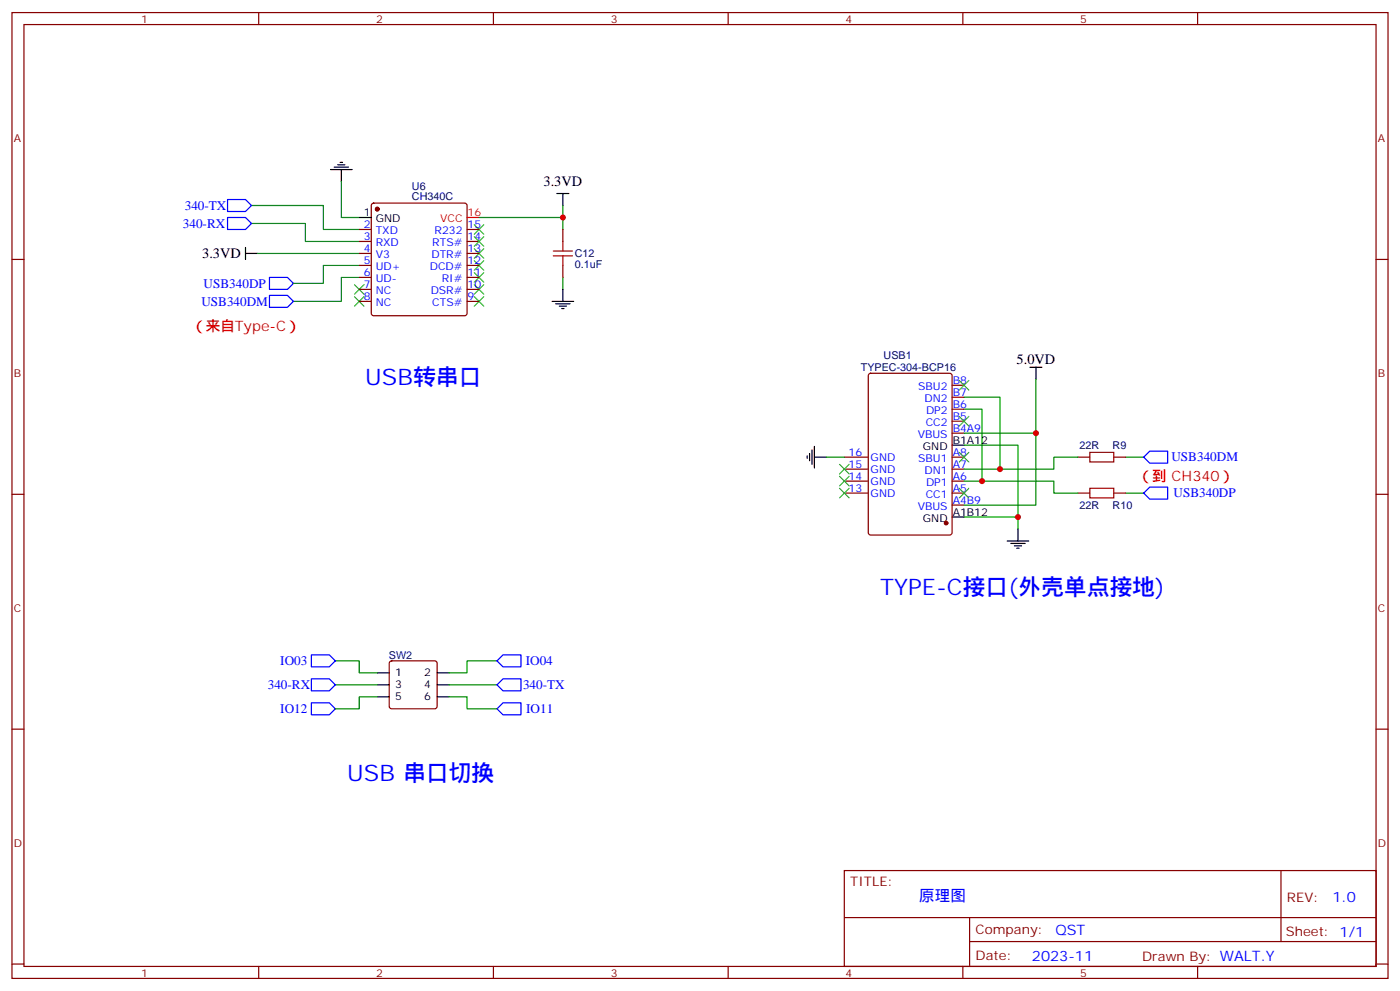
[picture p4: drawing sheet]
<svg xmlns="http://www.w3.org/2000/svg" width="412mm" height="292mm" viewBox="0 0 412 292" stroke-linecap="round" stroke-linejoin="round" font-family="sans-serif">
<g fill="none" stroke="#870000" stroke-width=".35">
<path d="M3.5 3.7h405.4v284.3h-405.4zM7.1 7.2h398.2v277.3h-398.2zM76.2 3.7v3.5M145.3 3.7v3.5M214.5 3.7v3.5M283.6 3.7v3.5M352.8 3.7v3.5M3.5 76.4h3.6M105.8 67.6h3.6M105.8 71.1h3.6M105.8 74.6h3.6M105.8 78.1h3.6"/>
<path d="M109.6 60l.5-.2h26.8l.5 .2 .2 .5v31.8l-.3 .5-.4 .2h-26.8l-.5-.3-.2-.4v-31.8zM137.6 67.6h3.5M137.6 71.1h3.5M137.6 74.6h3.5M137.6 78.1h3.5M165.8 67.6v3.5M165.8 78.1v3.6M405.3 76.4h3.6M105.8 81.7h3.6M105.8 85.2h3.6M105.8 88.7h3.6M137.6 81.7h3.5"/>
<path d="M137.6 85.2h3.5M137.6 88.7h3.5M256 110.1l.5-.2h23.3l.6 .4 .1 46.5-.5 .7h-23.5l-.7-.4v-46.5zM280.5 113.4h3.5M280.5 116.9h3.5M248.7 134.6h7.1M248.7 138.1h7.1M280.5 134.6h3.5M280.5 138.1h3.5M280.5 120.5h3.5M280.5 124h3.5M280.5 127.5h3.5"/>
<path d="M317.5 134.6h3.5M328.1 134.6h3.5M3.5 145.5h3.6M248.7 145.2h7.1M248.7 141.6h7.1M280.5 145.2h3.5M280.5 141.6h3.5M280.5 148.7h3.5M317.5 145.2h3.5M328.1 145.2h3.5M405.3 145.5h3.6M114.9 194.8l.5-.2h12.7l.5 .2 .2 .5v12.7l-.3 .5-.4 .2h-12.7l-.5-.3-.2-.4v-12.7z"/>
<path d="M3.5 214.7h3.6M405.3 214.7h3.6M248.7 256.3h156.6v28.2h-156.6zM377.3 256.3v20.9M248.7 270.1h156.5M285.6 277.2h119.6M285.6 270.1v14.2M3.5 283.8h3.6M76.2 284.5v3.5M145.3 284.5v3.5M214.5 284.5v3.5M283.6 284.5v3.5"/>
<path d="M352.8 284.5v3.5M405.3 283.8h3.6"/>
</g>
<g fill="none" stroke="#000" stroke-width=".35">
<path d="M97.4 49.9h6.3M98.4 49.2h4.3M99.5 48.5h2.1M100.2 47.8h.7M100.5 49.9v3.5M164 57h3.6M165.8 57v3.5M72.3 74.6h3.5M72.3 72.8v3.6M105.8 64h3.6M162.6 88.7h6.4M163.7 89.4h4.2"/>
<path d="M164.7 90.1h2.2M165.5 90.8h.7M165.8 85.2v3.5M303.4 108.1h3.5M305.2 108.1v3.6M237.8 134.2v.7M238.5 133.5v2.1M239.2 132.5v4.2M239.9 134.6h3.5M239.9 131.4v6.4M280.5 131.1h3.5M280.5 152.2h3.5"/>
<path d="M296.7 159.3h6.3M297.7 160h4.3M299.9 155.8v3.5M298.8 160.7h2.1M299.5 161.4h.7M111.1 198.1h3.6M128.8 198.1h3.5M111.1 201.6h3.6M111.1 205.1h3.6M128.8 201.6h3.5M128.8 205.1h3.5"/>
</g>
<g fill="none" stroke="#008700" stroke-width=".35">
<path d="M100.5 53.4v10.6h5.3M74.1 60.5h21.1v7.1h10.6M74.1 65.8h15.9v5.3h15.8M75.8 74.6h30M105.8 78.1h-10.6v5.3h-8.8M141.1 64h24.7M165.8 60.5v7.1M105.8 81.7h-5.3v7h-14.1M165.8 81.7v3.5M284 116.9h10.6v21.2M305.2 111.7v15.8h-21.2M243.4 134.6h5.3"/>
<path d="M284 131.1h15.9v21.1h-15.9M284 120.5h5.3v21.1M305.2 127.5v21.2h-21.2M317.5 134.6h-7.1v3.5h-26.4M331.6 134.6h5.3M284 141.6h26.4v3.6h7.1M299.9 152.2v3.6M331.6 145.2h5.3M98.8 194.6h7v3.5h5.3M146.4 194.6h-8.8v3.5h-5.3M98.8 201.6h12.3M111.1 205.1h-5.3v3.6h-7"/>
<path d="M132.3 205.1h5.3v3.6h8.8M132.3 201.6h14.1"/>
</g>
<path d="M67 58.7h5.3l1.8 1.8-1.8 1.8h-5.3zM67 64h5.3l1.8 1.8-1.8 1.8h-5.3zM79.4 81.7h5.3l1.7 1.7-1.7 1.8h-5.3zM79.4 87h5.3l1.7 1.7-1.7 1.8h-5.3zM336.9 134.6l1.8-1.8h5.3v3.5h-5.3zM336.9 145.2l1.8-1.8h5.3v3.5h-5.3zM91.7 192.8h5.3l1.8 1.8-1.8 1.7h-5.3zM91.7 199.8h5.3l1.8 1.8-1.8 1.8h-5.3zM146.4 194.6l1.8-1.8h5.3v3.5h-5.3zM91.7 206.9h5.3l1.8 1.8-1.8 1.7h-5.3zM146.4 201.6l1.8-1.8h5.3v3.6h-5.3zM146.4 208.7l1.8-1.8h5.3v3.5h-5.3z" fill="none" stroke="#00f" stroke-width=".35"/>
<path d="M163 75.3h5.6M163 73.9h5.6M165.8 71.1v2.8M165.8 75.3v2.8M321 133.2h7.1v2.8h-7.1zM321 143.8h7.1v2.8h-7.1z" fill="none" stroke="#a10000" stroke-width=".35"/>
<g fill="#870000" stroke="#870000" stroke-width=".35">
<circle cx="278.7" cy="154" r=".53"/>
<circle cx="111.1" cy="61.6" r=".53"/>
</g>
<g fill="none" stroke="#3c3" stroke-width=".35">
<path d="M139.7 76.7l2.8 2.9M139.7 73.2l2.8 2.8M139.7 66.1l2.8 2.9M139.7 69.7l2.8 2.8M142.5 76.7l-2.8 2.9M142.5 73.2l-2.8 2.8M142.5 66.1l-2.8 2.9M142.5 69.7l-2.8 2.8M104.4 87.3l2.8 2.8M104.4 83.8l2.8 2.8M107.2 87.3l-2.8 2.8M107.2 83.8l-2.8 2.8"/>
<path d="M139.7 87.3l2.8 2.8M139.7 83.8l2.8 2.8M139.7 80.3l2.8 2.8M142.5 87.3l-2.8 2.8M142.5 83.8l-2.8 2.8M142.5 80.3l-2.8 2.8M282.6 112l2.8 2.8M285.4 112l-2.8 2.8M247.3 136.7l2.8 2.8M250.1 136.7l-2.8 2.8M282.6 122.6l2.8 2.8M282.6 133.2l2.8 2.8"/>
<path d="M285.4 122.6l-2.8 2.8M285.4 133.2l-2.8 2.8M247.3 140.2l2.8 2.9M247.3 143.8l2.8 2.8M250.1 140.2l-2.8 2.9M250.1 143.8l-2.8 2.8M282.6 143.8l2.8 2.8M285.4 143.8l-2.8 2.8"/>
</g>
<path d="M137.6 64h3.5" fill="none" stroke="#f00" stroke-width=".35"/>
<g fill="#c00">
<circle cx="305.2" cy="127.5" r=".88"/>
<circle cx="299.9" cy="152.2" r=".88"/>
<circle cx="289.3" cy="141.6" r=".88"/>
<circle cx="294.6" cy="138.1" r=".88"/>
<circle cx="165.8" cy="64" r=".88"/>
</g>
<g font-size="6.7" fill="#00f">
<text x="107.6" y="113.4">USB转串口</text>
<text x="259.3" y="175.2">TYPE-C接口(外壳单点接地)</text>
<text x="102.3" y="229.8">USB 串口切换</text>
</g>
<text font-size="4.6" fill="#00f" x="270.8" y="265.3">原理图</text>
<g font-size="4.2">
<text x="160.1" y="54.8">3.3VD</text>
<text x="59.6" y="76.1">3.3VD</text>
<text x="299.5" y="107">5.0VD</text>
</g>
<g font-size="4.2" fill="#f00">
<text x="56.4" y="97.5">（来自Type-C）</text>
<text x="335.1" y="141.6">（到 CH340）</text>
</g>
<g font-size="4.2" fill="#00f">
<text x="392.5" y="265.6">1.0</text>
<text x="310.9" y="275.1">QST</text>
<text x="304" y="282.9">2023-11</text>
</g>
<g font-size="3.9" fill="#00f">
<text x="54.4" y="61.8">340-TX</text>
<text x="53.9" y="67">340-RX</text>
<text x="60" y="84.7">USB340DP</text>
<text x="59.3" y="90">USB340DM</text>
<text x="345.1" y="135.8">USB340DM</text>
<text x="345.7" y="146.4">USB340DP</text>
<text x="82.6" y="195.8">IO03</text>
<text x="154.9" y="195.8">IO04</text>
<text x="78.9" y="202.8">340-RX</text>
<text x="154.1" y="202.8">340-TX</text>
<text x="82.6" y="209.9">IO12</text>
<text x="155" y="210">IO11</text>
</g>
<g font-size="3.9" fill="#800">
<text x="250.5" y="260.9">TITLE:</text>
<text x="379.1" y="265.6">REV:</text>
<text x="287.4" y="275.1">Company:</text>
<text x="378.7" y="275.7">Sheet: 1/1</text>
<text x="287.4" y="282.8">Date:</text>
<text x="336.4" y="282.8">Drawn By: WALT.Y</text>
</g>
<g font-size="3.2" fill="#800">
<text x="41.6" y="6.7">1</text>
<text x="110.8" y="6.7">2</text>
<text x="179.9" y="6.7">3</text>
<text x="249.1" y="6.7">4</text>
<text x="318.2" y="6.7">5</text>
<text x="4.1" y="41.8">A</text>
<text x="405.9" y="41.8">A</text>
<text x="4.1" y="110.9">B</text>
<text x="405.9" y="110.9">B</text>
<text x="4.1" y="180.1">C</text>
<text x="405.9" y="180.1">C</text>
<text x="4.1" y="249.2">D</text>
<text x="405.9" y="249.2">D</text>
<text x="41.6" y="287.5">1</text>
<text x="110.8" y="287.5">2</text>
<text x="179.9" y="287.5">3</text>
<text x="249.1" y="287.5">4</text>
<text x="318.2" y="287.5">5</text>
</g>
<g font-size="3.2" fill="#000080">
<text x="121.3" y="58.7">CH340C</text>
<text x="121.3" y="55.8">U6</text>
<text x="169.3" y="75.8">C12</text>
<text x="169.3" y="78.9">0.1uF</text>
<text x="260.3" y="105.8">USB1</text>
<text x="253.6" y="109.3">TYPEC-304-BCP16</text>
<text x="318" y="132.2">22R</text>
<text x="327.7" y="132.2">R9</text>
<text x="318" y="149.8">22R</text>
<text x="327.7" y="149.9">R10</text>
<text x="114.6" y="193.9">SW2</text>
</g>
<g font-size="3.2">
<text x="107.2" y="63.7">1</text>
<text x="110.7" y="65.4">GND</text>
<text x="280.6" y="130.7">B1A12</text>
<text x="271.9" y="132.5">GND</text>
<text x="271.9" y="153.6">GND</text>
<text x="280.6" y="151.9">A1B12</text>
<text x="116.4" y="199.1">1</text>
<text x="116.4" y="202.7">3</text>
<text x="125" y="199.1">2</text>
<text x="125" y="202.7">4</text>
<text x="116.4" y="206.2">5</text>
<text x="125" y="206.2">6</text>
</g>
<g font-size="3.2" fill="#f00">
<text x="129.7" y="65.4">VCC</text>
<text x="137.8" y="63.7">16</text>
</g>
<g font-size="3.2" fill="#00f">
<text x="107.2" y="67.2">2</text>
<text x="107.2" y="70.7">3</text>
<text x="110.7" y="69">TXD</text>
<text x="128" y="69">R232</text>
<text x="137.8" y="70.7">14</text>
<text x="137.8" y="67.2">15</text>
<text x="107.2" y="74.3">4</text>
<text x="107.2" y="77.8">5</text>
<text x="110.7" y="72.5">RXD</text>
<text x="110.7" y="76">V3</text>
<text x="127.1" y="76">DTR#</text>
<text x="127.3" y="72.5">RTS#</text>
<text x="137.8" y="77.8">12</text>
<text x="137.8" y="74.3">13</text>
<text x="107.2" y="81.3">6</text>
<text x="110.7" y="79.6">UD+</text>
<text x="110.7" y="83.1">UD-</text>
<text x="126.6" y="79.6">DCD#</text>
<text x="130.1" y="83.1">RI#</text>
<text x="137.8" y="81.3">11</text>
<text x="107.2" y="84.8">7</text>
<text x="107.2" y="88.4">8</text>
<text x="110.7" y="86.6">NC</text>
<text x="126.9" y="86.6">DSR#</text>
<text x="137.8" y="88.4">9</text>
<text x="137.8" y="84.8">10</text>
<text x="110.7" y="90.1">NC</text>
<text x="127.3" y="90.1">CTS#</text>
<text x="280.6" y="113.1">B8</text>
<text x="270.5" y="114.8">SBU2</text>
<text x="272.3" y="118.4">DN2</text>
<text x="280.6" y="116.6">B7</text>
<text x="272.7" y="125.4">CC2</text>
<text x="272.8" y="121.9">DP2</text>
<text x="280.6" y="120.1">B6</text>
<text x="280.6" y="123.6">B5</text>
<text x="270.3" y="128.9">VBUS</text>
<text x="280.6" y="127.2">B4A9</text>
<text x="250" y="134.2">16</text>
<text x="250" y="137.8">15</text>
<text x="256.5" y="135.6">GND</text>
<text x="270.5" y="136">SBU1</text>
<text x="280.6" y="134.2">A8</text>
<text x="280.6" y="137.8">A7</text>
<text x="250" y="141.3">14</text>
<text x="256.5" y="139.2">GND</text>
<text x="256.5" y="142.7">GND</text>
<text x="272.3" y="139.5">DN1</text>
<text x="272.8" y="143.1">DP1</text>
<text x="280.6" y="141.3">A6</text>
<text x="250" y="144.8">13</text>
<text x="256.5" y="146.2">GND</text>
<text x="272.7" y="146.6">CC1</text>
<text x="280.6" y="144.8">A5</text>
<text x="280.6" y="148.3">A4B9</text>
<text x="270.3" y="150.1">VBUS</text>
</g>
</svg>
